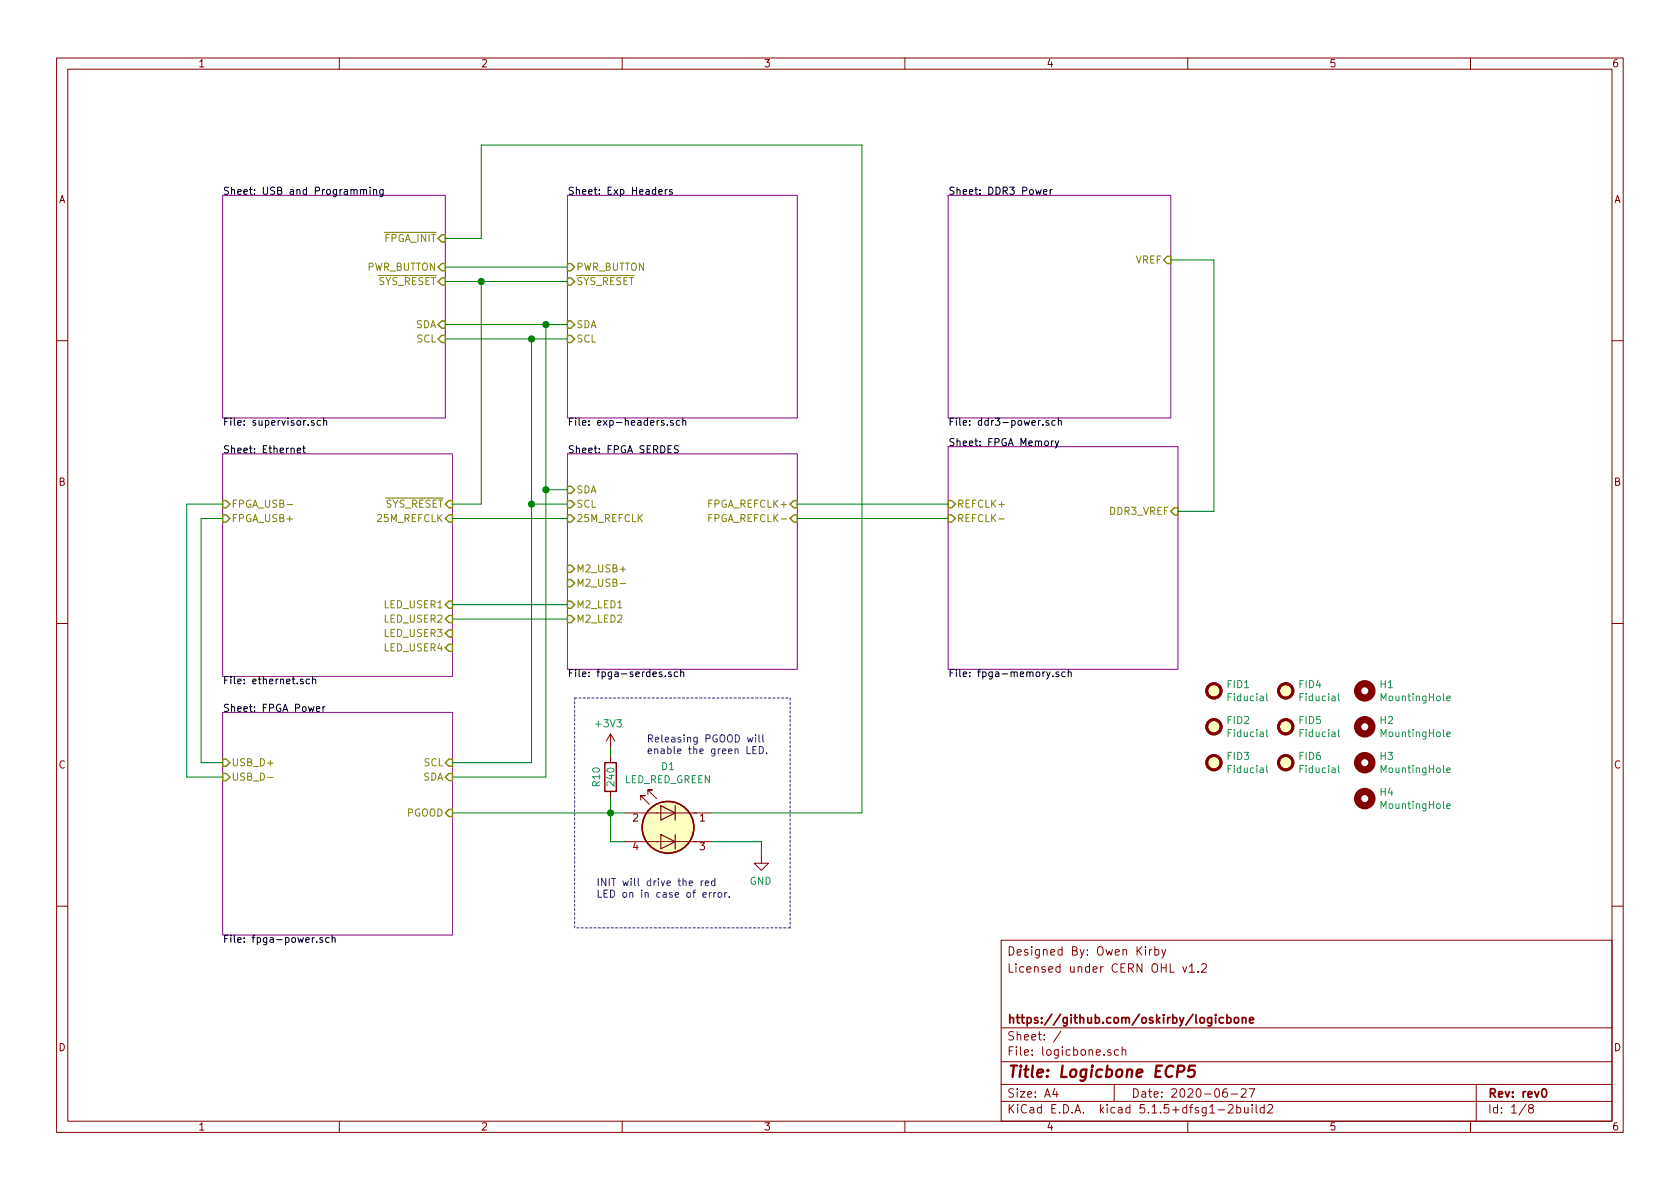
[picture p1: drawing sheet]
EESchema Schematic File Version 4
EELAYER 30 0
EELAYER END
$Descr A4 11693 8268
encoding utf-8
Sheet 1 8
Title "Logicbone ECP5"
Date "2020-06-27"
Rev "rev0"
Comp "https://github.com/oskirby/logicbone"
Comment1 ""
Comment2 ""
Comment3 "Licensed under CERN OHL v1.2"
Comment4 "Designed By: Owen Kirby"
$EndDescr
$Sheet
S 1550 4950 1600 1550
U 5DFC5A69
F0 "FPGA Power" 50
F1 "fpga-power.sch" 50
F2 "SCL" I R 3150 5300 50 
F3 "SDA" I R 3150 5400 50 
F4 "PGOOD" I R 3150 5650 50 
F5 "USB_D-" I L 1550 5400 50 
F6 "USB_D+" I L 1550 5300 50 
$EndSheet
$Sheet
S 3950 3150 1600 1500
U 5DFC63AE
F0 "FPGA SERDES" 50
F1 "fpga-serdes.sch" 50
F2 "25M_REFCLK" I L 3950 3600 50 
F3 "SCL" I L 3950 3500 50 
F4 "SDA" I L 3950 3400 50 
F5 "FPGA_REFCLK+" I R 5550 3500 50 
F6 "FPGA_REFCLK-" I R 5550 3600 50 
F7 "M2_USB+" I L 3950 3950 50 
F8 "M2_USB-" I L 3950 4050 50 
F9 "M2_LED1" I L 3950 4200 50 
F10 "M2_LED2" I L 3950 4300 50 
$EndSheet
$Sheet
S 1550 3150 1600 1550
U 5DFD59AE
F0 "Ethernet" 50
F1 "ethernet.sch" 50
F2 "~SYS_RESET" I R 3150 3500 50 
F3 "25M_REFCLK" I R 3150 3600 50 
F4 "FPGA_USB+" I L 1550 3600 50 
F5 "FPGA_USB-" I L 1550 3500 50 
F6 "LED_USER1" I R 3150 4200 50 
F7 "LED_USER2" I R 3150 4300 50 
F8 "LED_USER3" I R 3150 4400 50 
F9 "LED_USER4" I R 3150 4500 50 
$EndSheet
$Sheet
S 3950 1350 1600 1550
U 6202D981
F0 "Exp Headers" 50
F1 "exp-headers.sch" 50
F2 "~SYS_RESET" I L 3950 1950 50 
F3 "PWR_BUTTON" I L 3950 1850 50 
F4 "SDA" I L 3950 2250 50 
F5 "SCL" I L 3950 2350 50 
$EndSheet
Wire Wire Line
	3100 1950 3350 1950
Wire Wire Line
	3950 1850 3100 1850
Wire Wire Line
	3150 3500 3350 3500
Wire Wire Line
	3350 3500 3350 1950
Connection ~ 3350 1950
Wire Wire Line
	3350 1950 3950 1950
$Sheet
S 6600 3100 1600 1550
U 5DFC5A6C
F0 "FPGA Memory" 50
F1 "fpga-memory.sch" 50
F2 "DDR3_VREF" I R 8200 3550 50 
F3 "REFCLK+" I L 6600 3500 50 
F4 "REFCLK-" I L 6600 3600 50 
$EndSheet
$Sheet
S 6600 1350 1550 1550
U 5E0F6F0F
F0 "DDR3 Power" 50
F1 "ddr3-power.sch" 50
F2 "VREF" I R 8150 1800 50 
$EndSheet
Wire Wire Line
	8150 1800 8450 1800
Wire Wire Line
	3150 3600 3950 3600
Wire Wire Line
	3950 3400 3800 3400
Wire Wire Line
	3800 3400 3800 2250
Wire Wire Line
	3950 3500 3700 3500
Wire Wire Line
	3700 3500 3700 2350
Wire Wire Line
	3100 2250 3800 2250
Wire Wire Line
	3100 2350 3700 2350
Connection ~ 3800 2250
Wire Wire Line
	3800 2250 3950 2250
Connection ~ 3700 2350
Wire Wire Line
	3700 2350 3950 2350
Wire Wire Line
	5550 3500 6600 3500
Wire Wire Line
	5550 3600 6600 3600
Wire Wire Line
	8200 3550 8450 3550
Wire Wire Line
	8450 3550 8450 1800
$Comp
L Mechanical:MountingHole H4
U 1 1
P 9500 5550
F 0 "H4" H 9600 5596 50  0000 L CNN
F 1 "MountingHole" H 9600 5505 50  0000 L CNN
F 2 "MountingHole:MountingHole_3.2mm_M3" H 9500 5550 50  0001 C CNN
F 3 "~" H 9500 5550 50  0001 C CNN
	1    9500 5550
	1    0    0    -1  
$EndComp
$Comp
L Mechanical:MountingHole H3
U 1 1
P 9500 5300
F 0 "H3" H 9600 5346 50  0000 L CNN
F 1 "MountingHole" H 9600 5255 50  0000 L CNN
F 2 "MountingHole:MountingHole_3.2mm_M3" H 9500 5300 50  0001 C CNN
F 3 "~" H 9500 5300 50  0001 C CNN
	1    9500 5300
	1    0    0    -1  
$EndComp
$Comp
L Mechanical:MountingHole H2
U 1 1
P 9500 5050
F 0 "H2" H 9600 5096 50  0000 L CNN
F 1 "MountingHole" H 9600 5005 50  0000 L CNN
F 2 "MountingHole:MountingHole_3.2mm_M3" H 9500 5050 50  0001 C CNN
F 3 "~" H 9500 5050 50  0001 C CNN
	1    9500 5050
	1    0    0    -1  
$EndComp
$Comp
L Mechanical:MountingHole H1
U 1 1
P 9500 4800
F 0 "H1" H 9600 4846 50  0000 L CNN
F 1 "MountingHole" H 9600 4755 50  0000 L CNN
F 2 "MountingHole:MountingHole_3.2mm_M3" H 9500 4800 50  0001 C CNN
F 3 "~" H 9500 4800 50  0001 C CNN
	1    9500 4800
	1    0    0    -1  
$EndComp
$Sheet
S 1550 1350 1550 1550
U 5E15C0BA
F0 "USB and Programming" 50
F1 "supervisor.sch" 50
F2 "PWR_BUTTON" I R 3100 1850 50 
F3 "~SYS_RESET" I R 3100 1950 50 
F4 "SDA" I R 3100 2250 50 
F5 "SCL" I R 3100 2350 50 
F6 "~FPGA_INIT" I R 3100 1650 50 
$EndSheet
Wire Wire Line
	3700 3500 3700 5300
Wire Wire Line
	3700 5300 3150 5300
Connection ~ 3700 3500
Wire Wire Line
	3150 5400 3800 5400
Wire Wire Line
	3800 5400 3800 3400
Connection ~ 3800 3400
Wire Wire Line
	3950 4200 3150 4200
Wire Wire Line
	3950 4300 3150 4300
Wire Notes Line
	5500 4850 5500 6450
Wire Notes Line
	5500 6450 4000 6450
Wire Notes Line
	4000 6450 4000 4850
Wire Notes Line
	4000 4850 5500 4850
Text Notes 4150 6250 0    50   ~ 0
INIT will drive the red\nLED on in case of error.
$Comp
L Device:R R?
U 1 1
P 4250 5400
AR Path="/5E15C0BA/5ED0656C" Ref="R?"  Part="1" 
AR Path="/5ED0656C" Ref="R10"  Part="1" 
F 0 "R10" V 4150 5400 50  0000 C CNN
F 1 "240" V 4250 5400 50  0000 C CNN
F 2 "Resistor_SMD:R_0402_1005Metric" V 4180 5400 50  0001 C CNN
F 3 "~" H 4250 5400 50  0001 C CNN
	1    4250 5400
	1    0    0    1   
$EndComp
$Comp
L power:+3V3 #PWR?
U 1 1
P 4250 5200
AR Path="/5E15C0BA/5ED06575" Ref="#PWR?"  Part="1" 
AR Path="/5ED06575" Ref="#PWR0195"  Part="1" 
F 0 "#PWR0195" H 4250 5050 50  0001 C CNN
F 1 "+3V3" H 4265 5373 50  0000 C CNN
F 2 "" H 4250 5200 50  0001 C CNN
F 3 "" H 4250 5200 50  0001 C CNN
	1    4250 5200
	-1   0    0    -1  
$EndComp
Wire Wire Line
	4250 5650 4250 5550
Wire Wire Line
	4350 5850 4250 5850
Wire Wire Line
	4250 5250 4250 5200
$Comp
L power:GND #PWR0221
U 1 1
P 5300 5950
F 0 "#PWR0221" H 5300 5700 50  0001 C CNN
F 1 "GND" H 5305 5777 50  0000 C CNN
F 2 "" H 5300 5950 50  0001 C CNN
F 3 "" H 5300 5950 50  0001 C CNN
	1    5300 5950
	-1   0    0    -1  
$EndComp
Wire Wire Line
	5300 5850 5300 5950
Wire Wire Line
	3150 5650 4250 5650
Wire Wire Line
	3100 1650 3350 1650
Wire Wire Line
	3350 1650 3350 1000
Wire Wire Line
	3350 1000 6000 1000
Wire Wire Line
	6000 1000 6000 5650
Text Notes 4500 5250 0    50   ~ 0
Releasing PGOOD will\nenable the green LED.
Wire Wire Line
	4950 5850 5300 5850
Wire Wire Line
	1550 3600 1400 3600
Wire Wire Line
	1400 3600 1400 5300
Wire Wire Line
	1400 5300 1550 5300
Wire Wire Line
	1300 3500 1300 5400
Wire Wire Line
	1300 5400 1550 5400
Wire Wire Line
	1300 3500 1550 3500
Wire Wire Line
	6000 5650 4950 5650
Wire Wire Line
	4350 5650 4250 5650
Connection ~ 4250 5650
Wire Wire Line
	4250 5850 4250 5650
$Comp
L Device:LED_Dual_CACA D1
U 1 1
P 4650 5750
F 0 "D1" H 4650 6175 50  0000 C CNN
F 1 "LED_RED_GREEN" H 4650 6084 50  0000 C CNN
F 2 "KiCAD_Magic:LED_0805_DUAL" H 4680 5750 50  0001 C CNN
F 3 "http://www.inolux-corp.com/datasheet/SMDLED/Bi-Color%20Top%20View/IN-S85DATRG_V1.0.pdf" H 4680 5750 50  0001 C CNN
F 4 "Inolux" H 4650 5750 50  0001 C CNN "Manufacturer"
F 5 "IN-S85DATRG" H 4650 5750 50  0001 C CNN "MPN"
	1    4650 5750
	-1   0    0    -1  
$EndComp
$Comp
L Mechanical:Fiducial FID4
U 1 1
P 8950 4800
F 0 "FID4" H 9035 4846 50  0000 L CNN
F 1 "Fiducial" H 9035 4755 50  0000 L CNN
F 2 "Fiducial:Fiducial_0.75mm_Mask1.5mm" H 8950 4800 50  0001 C CNN
F 3 "~" H 8950 4800 50  0001 C CNN
	1    8950 4800
	1    0    0    -1  
$EndComp
$Comp
L Mechanical:Fiducial FID5
U 1 1
P 8950 5050
F 0 "FID5" H 9035 5096 50  0000 L CNN
F 1 "Fiducial" H 9035 5005 50  0000 L CNN
F 2 "Fiducial:Fiducial_0.75mm_Mask1.5mm" H 8950 5050 50  0001 C CNN
F 3 "~" H 8950 5050 50  0001 C CNN
	1    8950 5050
	1    0    0    -1  
$EndComp
$Comp
L Mechanical:Fiducial FID6
U 1 1
P 8950 5300
F 0 "FID6" H 9035 5346 50  0000 L CNN
F 1 "Fiducial" H 9035 5255 50  0000 L CNN
F 2 "Fiducial:Fiducial_0.75mm_Mask1.5mm" H 8950 5300 50  0001 C CNN
F 3 "~" H 8950 5300 50  0001 C CNN
	1    8950 5300
	1    0    0    -1  
$EndComp
$Comp
L Mechanical:Fiducial FID3
U 1 1
P 8450 5300
F 0 "FID3" H 8535 5346 50  0000 L CNN
F 1 "Fiducial" H 8535 5255 50  0000 L CNN
F 2 "Fiducial:Fiducial_0.75mm_Mask1.5mm" H 8450 5300 50  0001 C CNN
F 3 "~" H 8450 5300 50  0001 C CNN
	1    8450 5300
	1    0    0    -1  
$EndComp
$Comp
L Mechanical:Fiducial FID1
U 1 1
P 8450 4800
F 0 "FID1" H 8535 4846 50  0000 L CNN
F 1 "Fiducial" H 8535 4755 50  0000 L CNN
F 2 "Fiducial:Fiducial_0.75mm_Mask1.5mm" H 8450 4800 50  0001 C CNN
F 3 "~" H 8450 4800 50  0001 C CNN
	1    8450 4800
	1    0    0    -1  
$EndComp
$Comp
L Mechanical:Fiducial FID2
U 1 1
P 8450 5050
F 0 "FID2" H 8535 5096 50  0000 L CNN
F 1 "Fiducial" H 8535 5005 50  0000 L CNN
F 2 "Fiducial:Fiducial_0.75mm_Mask1.5mm" H 8450 5050 50  0001 C CNN
F 3 "~" H 8450 5050 50  0001 C CNN
	1    8450 5050
	1    0    0    -1  
$EndComp
$EndSCHEMATC
